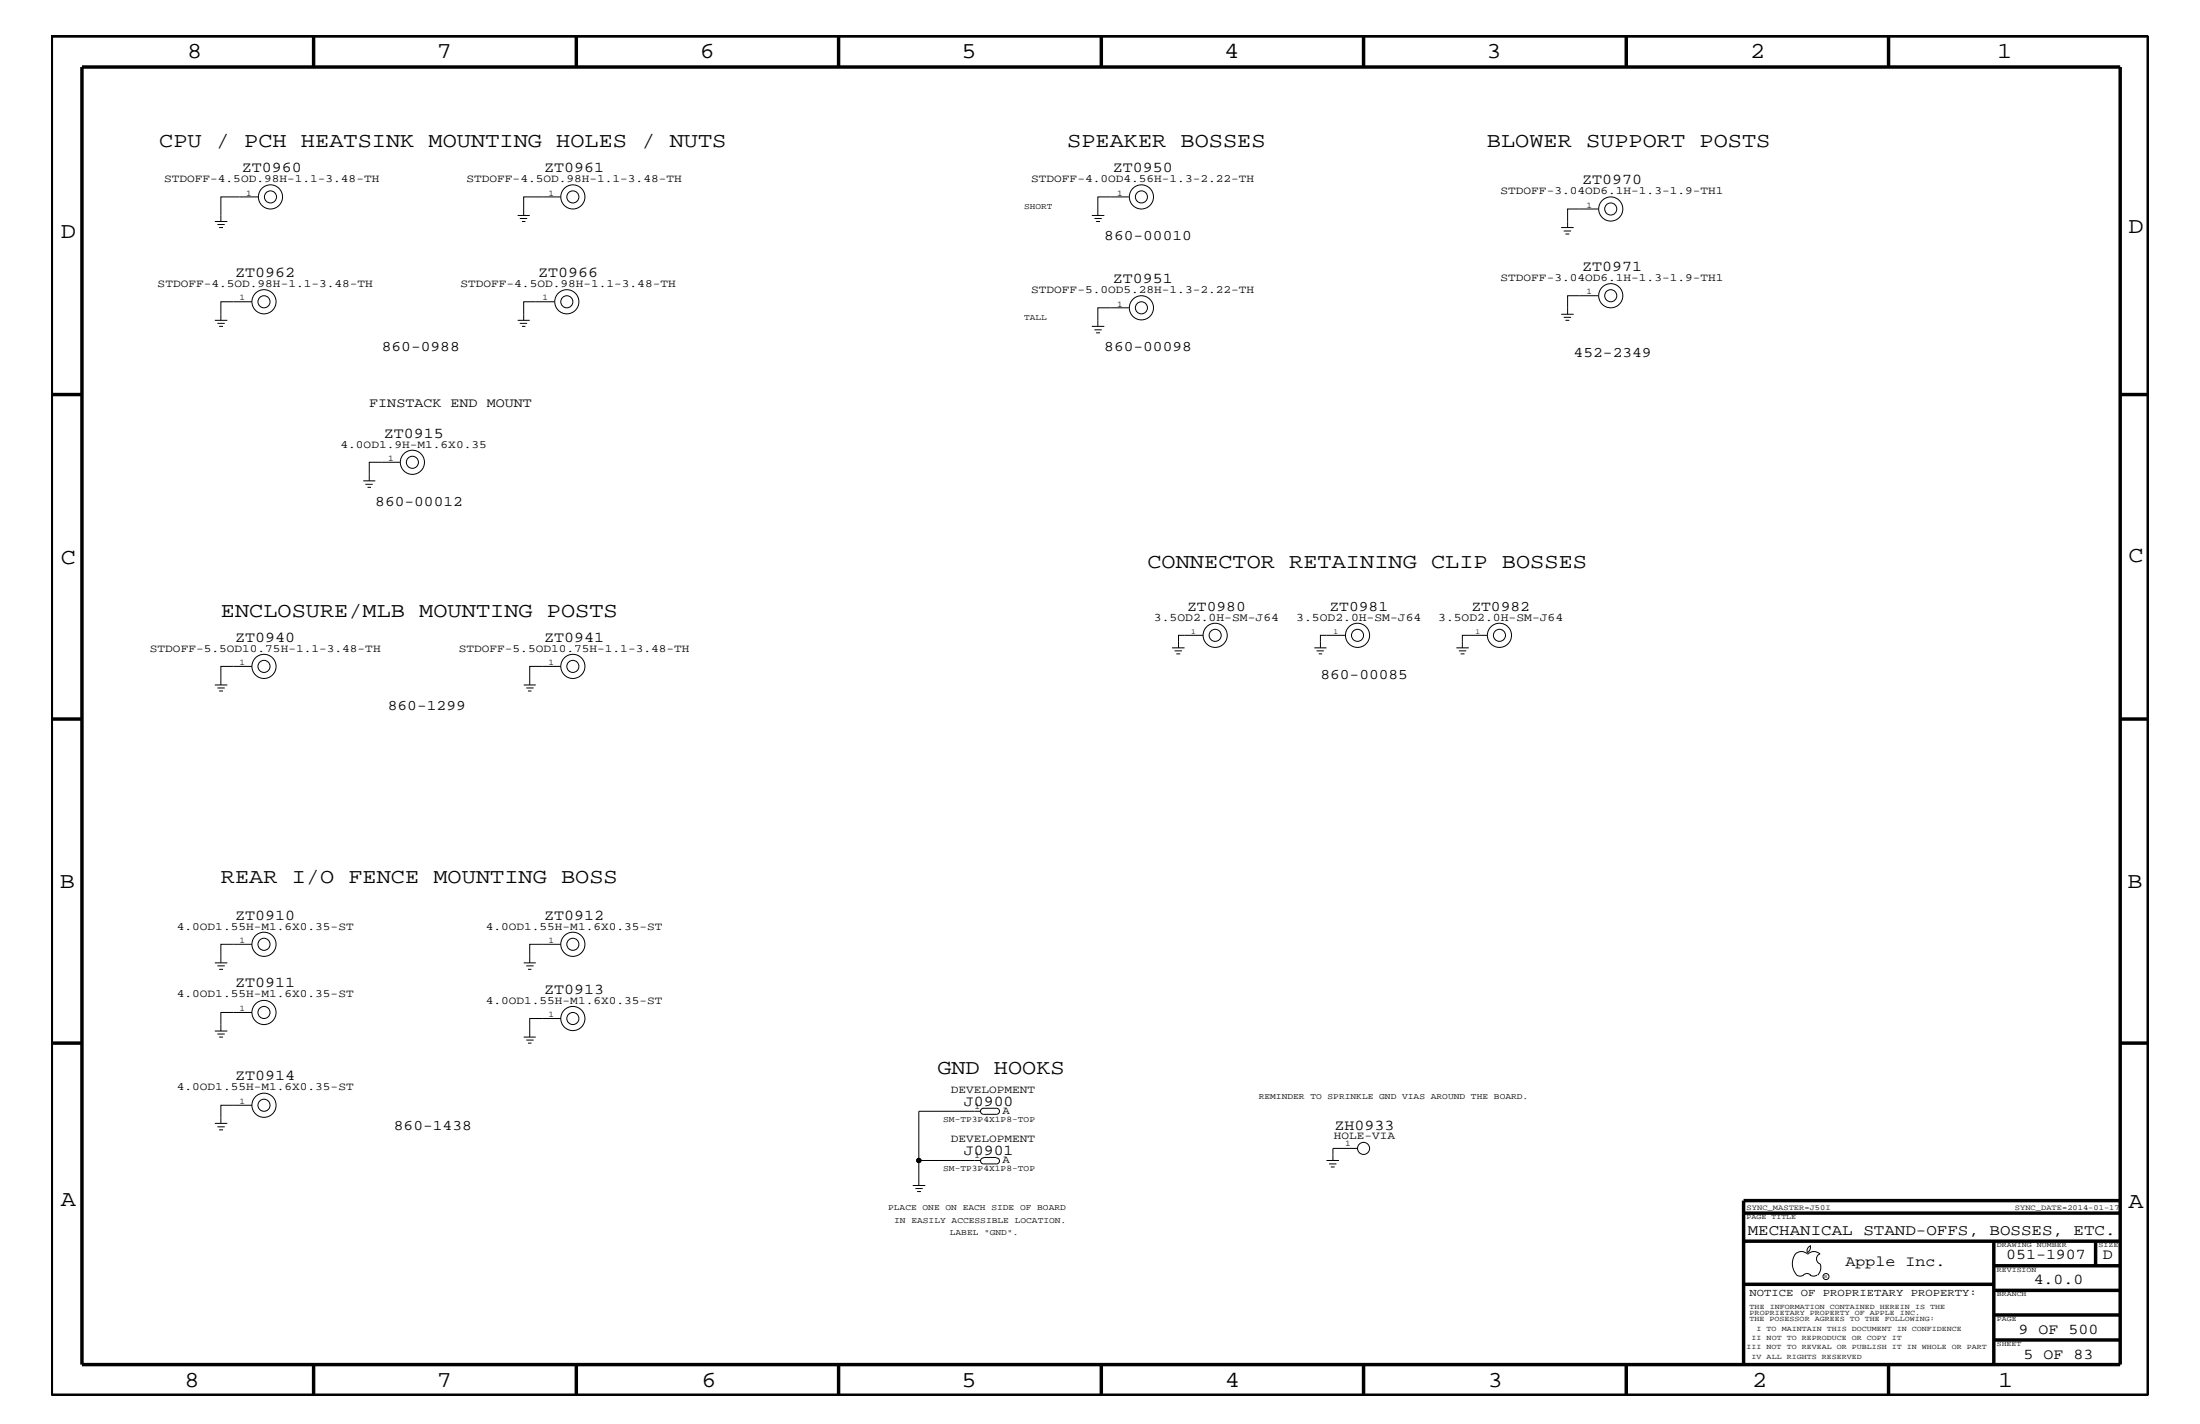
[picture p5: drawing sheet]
<svg xmlns="http://www.w3.org/2000/svg" width="432mm" height="279mm" viewBox="0 0 432 279" stroke-linecap="round" stroke-linejoin="round" font-family="sans-serif">
<g fill="none" stroke="#000" stroke-width=".2">
<path d="M50.6 38.6h-7.3v4.9M110.1 38.6h-7.3v3.7M221.6 38.6h-6.1v3.7M42.2 43.5h2.4M42.7 44.1h1.4M43 44.6h.8M49.4 59.2h-6.1v3.7M101.6 42.3h2.4M102 42.9h1.5M102.4 43.5h.7M108.8 59.2h-6v3.7M214.3 42.3h2.4"/>
<path d="M214.8 42.9h1.4M215.1 43.5h.8M306.4 44.6h2.5M306.9 45.3h1.5M307.3 45.9h.7M313.7 41h-6v3.6M313.7 58h-6v3.7M42.2 62.9h2.4M42.7 63.4h1.4M43 64h.8M101.6 62.9h2.4M102 63.4h1.5"/>
<path d="M102.4 64h.7M214.3 64h2.4M214.8 64.7h1.4M215.1 65.3h.8M221.6 60.4h-6.1v3.6M306.4 61.7h2.5M306.9 62.3h1.5M307.3 62.9h.7M71.3 94.3h2.4M71.7 95h1.5M72.1 95.6h.7M78.5 90.7h-6v3.6"/>
<path d="M42.2 134.4h2.4M42.7 135h1.4M43 135.6h.8M49.4 130.8h-6.1v3.6M102.8 134.4h2.4M103.3 135h1.4M103.6 135.6h.7M110.1 130.8h-6.1v3.6M230 127.1h2.5M230.5 127.7h1.5M230.9 128.3h.7M236.1 124.7h-4.8v2.4"/>
<path d="M258 127.1h2.4M258.4 127.7h1.4M258.8 128.3h.7M264 124.7h-4.8v2.4M285.8 127.1h2.5M286.3 127.7h1.5M286.7 128.3h.7M291.8 124.7h-4.8v2.4M42.2 188.9h2.4M42.7 189.5h1.4M43 190.2h.8M49.4 198.7h-6.1v3.6"/>
<path d="M49.4 185.3h-6.1v3.6M102.8 188.9h2.4M103.3 189.5h1.4M103.6 190.2h.7M110.1 185.3h-6.1v3.6M110.1 199.8h-6.1v3.7M42.2 202.3h2.4M42.7 202.9h1.4M43 203.5h.8M49.4 216.9h-6.1v3.5M102.8 203.5h2.4M103.3 204.1h1.4"/>
<path d="M103.6 204.7h.7M192.4 218h-12.1v14.6M193 217.5h2.5a.59 .59 0 0 1 .7 .5 .59 .59 0 0 1-.7 .6h-2.4a.6 .6 0 0 1-.7-.5 .6 .6 0 0 1 .7-.6M42.2 220.4h2.4M42.7 221.1h1.4M43 221.7h.8M179.2 232.6h2.4M179.7 233.2h1.4M180 233.8h.8M180.3 227.7h12.1M193 227.1h2.5M193.1 227.2a.6 .6 0 0 0-.7 .6 .6 .6 0 0 0 .7 .6h2.4a.59 .59 0 0 0 .7-.6 .59 .59 0 0 0-.7-.6"/>
<path d="M260.4 227.7h2.4M260.9 228.4h1.4M261.2 229h.8M266.4 225.3h-4.8v2.4M352.3 246.1a1.69 1.69 0 0 1 2.5 0M352.4 246a3.3 3.3 0 0 0 .2 4.1M352.6 250.2l.7 .2 .7-.2M354 250.2l.7-.3 .7 .3M354.8 246.1a1.69 1.69 0 0 1 2.4 0M355.2 250.2l.7 .2 .7-.2M355.3 244.4v.3a1.18 1.18 0 0 1-.6 1.1M355.4 244.4a.99 .99 0 0 0-.6 1.4"/>
<path d="M357.2 246a1.04 1.04 0 0 0-.7 1 1.04 1.04 0 0 0 .7 1M357.3 248l.1 .7a2.11 2.11 0 0 1-.6 1.5"/>
<circle cx="53.1" cy="38.6" r="2.37"/>
<circle cx="53.1" cy="38.6" r="1.19"/>
<circle cx="112.4" cy="38.6" r="2.37"/>
<circle cx="112.4" cy="38.6" r="1.19"/>
<circle cx="224" cy="38.6" r="1.19"/>
<circle cx="224" cy="38.6" r="2.37"/>
<circle cx="51.8" cy="59.2" r="1.19"/>
<circle cx="51.8" cy="59.2" r="2.37"/>
<circle cx="111.3" cy="59.2" r="1.19"/>
<circle cx="111.3" cy="59.2" r="2.37"/>
<circle cx="316.1" cy="58" r="2.37"/>
<circle cx="316.1" cy="41" r="1.19"/>
<circle cx="316.1" cy="41" r="2.37"/>
<circle cx="316.1" cy="58" r="1.19"/>
<circle cx="224" cy="60.4" r="1.19"/>
<circle cx="224" cy="60.4" r="2.37"/>
<circle cx="80.9" cy="90.7" r="1.19"/>
<circle cx="80.9" cy="90.7" r="2.37"/>
<circle cx="51.8" cy="130.8" r="1.19"/>
<circle cx="51.8" cy="130.8" r="2.37"/>
<circle cx="112.4" cy="130.8" r="1.19"/>
<circle cx="112.4" cy="130.8" r="2.37"/>
<circle cx="238.5" cy="124.7" r="1.19"/>
<circle cx="238.5" cy="124.7" r="2.37"/>
<circle cx="266.4" cy="124.7" r="1.19"/>
<circle cx="266.4" cy="124.7" r="2.37"/>
<circle cx="294.3" cy="124.7" r="2.37"/>
<circle cx="294.3" cy="124.7" r="1.19"/>
<circle cx="51.8" cy="185.3" r="1.19"/>
<circle cx="51.8" cy="198.7" r="1.19"/>
<circle cx="51.8" cy="185.3" r="2.37"/>
<circle cx="51.8" cy="198.7" r="2.37"/>
<circle cx="112.4" cy="185.3" r="1.19"/>
<circle cx="112.4" cy="199.8" r="1.19"/>
<circle cx="112.4" cy="185.3" r="2.37"/>
<circle cx="112.4" cy="199.8" r="2.37"/>
<circle cx="51.8" cy="216.9" r="1.19"/>
<circle cx="51.8" cy="216.9" r="2.37"/>
<circle cx="180.3" cy="227.7" r=".42"/>
<circle cx="267.6" cy="225.3" r="1.19"/>
<circle cx="358.4" cy="250.5" r=".59"/>
</g>
<g fill="none" stroke="#000" stroke-width=".68" stroke-linecap="butt">
<path d="M10.1 7.1h411.5v266.7h-411.5zM16.1 13.2h400v254.5h-400zM61.6 7.1v6.1M113.1 7.1v6.1M164.6 7.1v6.1M216.2 7.1v6.1M267.6 7.1v6.1M319.2 7.1v6.1M370.7 7.1v6.1M10.1 77.4h6M416.1 77.4h5.5M10.1 141.1h6"/>
<path d="M416.1 141.1h5.5M10.1 204.7h6M416.1 204.7h5.5M342.2 238h73.9M416.1 235.6h-73.9v32.1M342.2 243.5h73.9M342.2 252h49.1M391.3 248.4h24.8M391.3 243.5v24.2M391.3 258h24.8M391.3 253.2h24.8M411.3 243.5v4.9"/>
<path d="M61.6 267.7v6.1M113.1 267.7v6.1M164.6 267.7v6.1M216.2 268v5.8M267.6 267.7v6.1M319.2 267.7v6.1M370.7 267.7v6.1M391.3 262.9h24.8"/>
</g>
<circle cx="180.3" cy="227.7" r=".42" fill="#000"/>
<g font-size="4.5">
<text x="36.7" y="11.5">8</text>
<text x="85.8" y="11.5">7</text>
<text x="137.3" y="11.5">6</text>
<text x="188.7" y="11.5">5</text>
<text x="240.3" y="11.5">4</text>
<text x="291.8" y="11.5">3</text>
<text x="343.5" y="11.5">2</text>
<text x="392" y="11.5">1</text>
<text x="11.9" y="46.8">D</text>
<text x="417.7" y="45.7">D</text>
<text x="11.9" y="110.6">C</text>
<text x="417.7" y="110.3">C</text>
<text x="11.8" y="174.3">B</text>
<text x="417.6" y="174.2">B</text>
<text x="11.9" y="236.7">A</text>
<text x="417.7" y="237.1">A</text>
<text x="36.2" y="272.1">8</text>
<text x="85.8" y="272.1">7</text>
<text x="137.7" y="272.1">6</text>
<text x="188.7" y="272.1">5</text>
<text x="240.4" y="272.1">4</text>
<text x="292" y="272.1">3</text>
<text x="343.9" y="272.1">2</text>
<text x="392.2" y="272.1">1</text>
</g>
<g font-size="4.1">
<text x="31.2" y="28.9">CPU / PCH HEATSINK MOUNTING HOLES / NUTS</text>
<text x="209.5" y="28.9">SPEAKER BOSSES</text>
<text x="291.8" y="28.9">BLOWER SUPPORT POSTS</text>
<text x="225.2" y="111.4">CONNECTOR RETAINING CLIP BOSSES</text>
<text x="43.3" y="121">ENCLOSURE/MLB MOUNTING POSTS</text>
<text x="43.3" y="173.2">REAR I/O FENCE MOUNTING BOSS</text>
<text x="184" y="210.8">GND HOOKS</text>
</g>
<g font-size="3">
<text x="47.5" y="33.7">ZT0960</text>
<text x="106.8" y="33.7">ZT0961</text>
<text x="218.4" y="33.7">ZT0950</text>
<text x="310.5" y="36.2">ZT0970</text>
<text x="310.5" y="53.2">ZT0971</text>
<text x="46.2" y="54.4">ZT0962</text>
<text x="105.6" y="54.4">ZT0966</text>
<text x="218.4" y="55.6">ZT0951</text>
<text x="75.3" y="85.9">ZT0915</text>
<text x="46.2" y="125.9">ZT0940</text>
<text x="106.8" y="125.9">ZT0941</text>
<text x="46.2" y="180.5">ZT0910</text>
<text x="106.8" y="180.5">ZT0912</text>
<text x="46.2" y="193.7">ZT0911</text>
<text x="106.8" y="195">ZT0913</text>
<text x="46.2" y="211.9">ZT0914</text>
<text x="189.2" y="216.9">J0900</text>
<text x="261.9" y="221.8">ZH0933</text>
<text x="189.2" y="226.7">J0901</text>
<text x="343" y="242.3">MECHANICAL STAND-OFFS, BOSSES, ETC.</text>
<text x="362.2" y="248.4">Apple Inc.</text>
<text x="393.7" y="247.1">051-1907</text>
<text x="399.2" y="252">4.0.0</text>
<text x="412.7" y="247.1">D</text>
<text x="396.2" y="261.6">9 OF 500</text>
<text x="397.2" y="266.6">5 OF 83</text>
</g>
<g font-size="2.9">
<text x="216.7" y="47.1">860-00010</text>
<text x="74.9" y="68.9">860-0988</text>
<text x="216.7" y="68.9">860-00098</text>
<text x="308.9" y="70.1">452-2349</text>
<text x="73.7" y="99.3">860-00012</text>
<text x="233" y="119.8">ZT0980</text>
<text x="260.9" y="119.8">ZT0981</text>
<text x="288.8" y="119.8">ZT0982</text>
<text x="259.2" y="133.2">860-00085</text>
<text x="76.1" y="139.2">860-1299</text>
<text x="77.3" y="221.7">860-1438</text>
</g>
<text font-size="2.6" x="72.5" y="79.9">FINSTACK END MOUNT</text>
<g font-size="2.3">
<text x="226.5" y="121.8">3.5OD2.0H-SM-J64</text>
<text x="254.4" y="121.8">3.5OD2.0H-SM-J64</text>
<text x="282.3" y="121.8">3.5OD2.0H-SM-J64</text>
</g>
<g font-size="2.2">
<text x="32.2" y="35.7">STDOFF-4.5OD.98H-1.1-3.48-TH</text>
<text x="91.6" y="35.7">STDOFF-4.5OD.98H-1.1-3.48-TH</text>
<text x="202.4" y="35.7">STDOFF-4.0OD4.56H-1.3-2.22-TH</text>
<text x="294.5" y="38.1">STDOFF-3.04OD6.1H-1.3-1.9-TH1</text>
<text x="30.9" y="56.3">STDOFF-4.5OD.98H-1.1-3.48-TH</text>
<text x="90.4" y="56.3">STDOFF-4.5OD.98H-1.1-3.48-TH</text>
<text x="202.4" y="57.5">STDOFF-5.0OD5.28H-1.3-2.22-TH</text>
<text x="294.5" y="55.1">STDOFF-3.04OD6.1H-1.3-1.9-TH1</text>
<text x="66.8" y="87.8">4.0OD1.9H-M1.6X0.35</text>
<text x="29.4" y="127.9">STDOFF-5.5OD10.75H-1.1-3.48-TH</text>
<text x="90" y="127.9">STDOFF-5.5OD10.75H-1.1-3.48-TH</text>
<text x="34.7" y="182.4">4.0OD1.55H-M1.6X0.35-ST</text>
<text x="95.3" y="182.4">4.0OD1.55H-M1.6X0.35-ST</text>
<text x="34.7" y="195.7">4.0OD1.55H-M1.6X0.35-ST</text>
<text x="95.3" y="197">4.0OD1.55H-M1.6X0.35-ST</text>
<text x="34.7" y="213.9">4.0OD1.55H-M1.6X0.35-ST</text>
<text x="186.6" y="214.4">DEVELOPMENT</text>
<text x="196.8" y="218.6">A</text>
<text x="186.6" y="224.1">DEVELOPMENT</text>
<text x="261.8" y="223.5">HOLE-VIA</text>
<text x="196.8" y="228.2">A</text>
</g>
<text font-size="2.1" x="343.4" y="254.4">NOTICE OF PROPRIETARY PROPERTY:</text>
<g font-size="1.7">
<text x="48.3" y="38.4">1</text>
<text x="107.7" y="38.4">1</text>
<text x="201" y="41">SHORT</text>
<text x="219.2" y="38.4">1</text>
<text x="311.4" y="40.8">1</text>
<text x="47" y="59">1</text>
<text x="106.5" y="59">1</text>
<text x="311.4" y="57.8">1</text>
<text x="201" y="62.9">TALL</text>
<text x="219.2" y="60.2">1</text>
<text x="76.2" y="90.5">1</text>
<text x="47" y="130.5">1</text>
<text x="107.7" y="130.5">1</text>
<text x="47" y="185">1</text>
<text x="107.7" y="185">1</text>
<text x="47" y="198.4">1</text>
<text x="107.7" y="199.6">1</text>
<text x="247.1" y="215.6">REMINDER TO SPRINKLE GND VIAS AROUND THE BOARD.</text>
<text x="47" y="216.6">1</text>
<text x="185.1" y="220.1">SM-TP3P4X1P8-TOP</text>
<text x="191.3" y="217.5">1</text>
<text x="191.3" y="227.3">1</text>
<text x="264" y="224.9">1</text>
<text x="185.1" y="229.8">SM-TP3P4X1P8-TOP</text>
<text x="174.3" y="237.4">PLACE ONE ON EACH SIDE OF BOARD</text>
<text x="175.5" y="239.9">IN EASILY ACCESSIBLE LOCATION.</text>
<text x="186.4" y="242.3">LABEL &quot;GND&quot;.</text>
</g>
<g font-size="1.5">
<text x="342.8" y="237.4">SYNC_MASTER=J50I</text>
<text x="395.5" y="237.4">SYNC_DATE=2014-01-17</text>
</g>
<g font-size="1.4">
<text x="233.8" y="124.4">1</text>
<text x="261.7" y="124.4">1</text>
<text x="289.6" y="124.4">1</text>
<text x="342.8" y="239.2">PAGE TITLE</text>
<text x="391.9" y="244.7">DRAWING NUMBER</text>
<text x="411.9" y="244.7">SIZE</text>
<text x="391.9" y="249.5">REVISION</text>
<text x="343.4" y="256.8">THE INFORMATION CONTAINED HEREIN IS THE</text>
<text x="391.9" y="254.4">BRANCH</text>
<text x="343.4" y="258">PROPRIETARY PROPERTY OF APPLE INC.</text>
<text x="343.4" y="259.3">THE POSESSOR AGREES TO THE FOLLOWING:</text>
<text x="343.8" y="262.9">II NOT TO REPRODUCE OR COPY IT</text>
<text x="344.8" y="261.1">I TO MAINTAIN THIS DOCUMENT IN CONFIDENCE</text>
<text x="391.9" y="259.3">PAGE</text>
<text x="342.8" y="264.7">III NOT TO REVEAL OR PUBLISH IT IN WHOLE OR PART</text>
<text x="343.8" y="266.6">IV ALL RIGHTS RESERVED</text>
<text x="391.9" y="264.1">SHEET</text>
</g>
<text font-size="1" x="358.1" y="250.7">R</text>
</svg>
